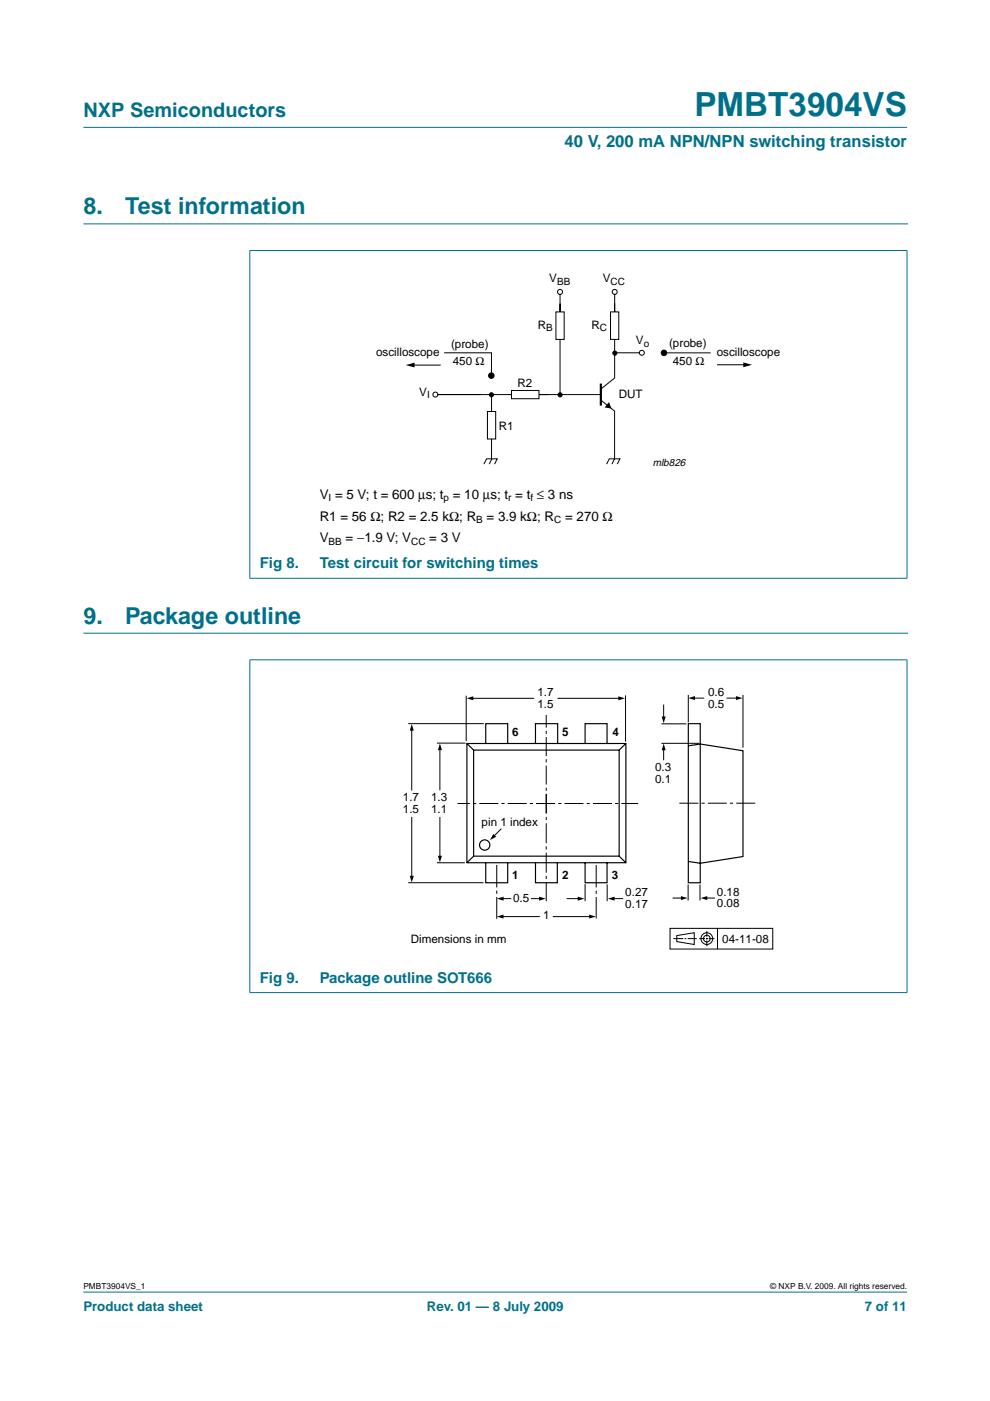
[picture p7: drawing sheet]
<svg xmlns="http://www.w3.org/2000/svg" width="210mm" height="297mm" viewBox="0 0 210 297" stroke-linecap="round" stroke-linejoin="round" font-family="sans-serif">
<g fill="#00708a" stroke="#00708a" stroke-width=".21">
<path d="M17.7 273.9h174.6z"/>
<path d="M17.7 27h174.6z"/>
<path d="M53 53.2v69.4z"/>
<path d="M192.3 53.2v69.4z"/>
<path d="M52.9 53.1h139.5z"/>
<path d="M52.9 122.6h139.5z"/>
<path d="M53 139.9v70.5z"/>
<path d="M192.3 139.9v70.5z"/>
<path d="M52.9 139.9h139.5z"/>
<path d="M52.9 210.4h139.5z"/>
</g>
<path d="M17.7 47.5h174.7M17.7 134.2h174.7" fill="none" stroke="#00708a" stroke-width=".21"/>
<g fill="none" stroke="#000" stroke-width=".21">
<path d="M86.8 77.4h6.6M94.2 74.8h10v4.8M117.9 66.1h1.7v5.9h-1.7zM118.7 72v11.7M118.7 62.4v3.7M129.4 66.1h1.8v5.9h-1.8zM130.3 74.8h5.3M130.3 72v8.2M130.3 62.4v3.7M152 77.3h6.7M92.8 83.7h15.6M102.6 98.4l.6-1.1h2.2l-.5 1.1"/>
<path d="M103.3 87.2h1.8v5.9h-1.8zM104.2 83.7v3.5M104.2 93.1v4.2M104.3 97.3l-.6 1.1M108.4 82.8h5.9v1.7h-5.9zM114.3 83.7h13.1M127.4 84.8l2.9 2.4v10.1l-.6 1.1M128.6 98.4l.6-1.1h2.2l-.5 1.1M130.3 80.2l-2.9 2.3M86.6 153.4h16M87.3 154.6v13M92.6 157.6h6.1"/>
<path d="M93.3 158.8v8.8M98.8 147.5v9.7M100 148.1h13.3M118.2 148.1h13.2M132.6 147.4v9.8M140.2 153.5h5.3M140.2 157.6h8.1M140.7 149.4v2.8M140.7 158.8v2.4M145.9 147.3v5.9M147 148h2.3M154 148h2.3"/>
<path d="M157.5 147.3v11.2M87.3 173.2v12.8M93.3 173.2v8.5M106.3 175.7l-1.6 1.6M86.6 187.1h15.9M92.6 182.9h6M106.4 194.3h8M106.5 190.5h1.9M112.6 190.5h2M117.2 194.3h8M120.1 190.5h2.7M124.1 187.4v3.7"/>
<path d="M128.7 187.5v3.6M130 190.5h2.1M142.1 196.8h21.7v4.4h-21.7zM142.6 190.4h2.1M142.8 199h2.1M143.5 198.4l3.7-.6v2.4l-3.7-.6zM145.2 199h.3M145.8 199h1.9M145.9 187.5v3.4M148.3 199h1.2M148.4 187.5v3.4M149.7 190.4h1.9"/>
<path d="M149.7 199h.3M149.9 197.4v1.2M149.9 198.8v.4M149.9 199.4v1.2M150.3 199h1.2M152.1 196.9v4.3"/>
<circle cx="118.7" cy="61.9" r=".52"/>
<circle cx="130.3" cy="61.9" r=".52"/>
<circle cx="136.1" cy="74.8" r=".52"/>
<circle cx="92.3" cy="83.7" r=".52"/>
<circle cx="149.9" cy="199" r=".71"/>
<circle cx="149.9" cy="199" r="1.24"/>
</g>
<g fill="#000">
<path d="M86 77.4l1.9-.5v1zM157.6 76.8l1.9 .5-1.9 .6zM129.1 85.2l.6 1.4-1.5-.2zM87.3 153.5l.4 1.4h-.8zM93.3 157.6l.4 1.4h-.8zM98.9 148.1l1.4-.5v.9zM131.1 147.6l1.4 .5-1.4 .4zM140.3 151.9h.8l-.4 1.4zM140.7 157.7l.4 1.4h-.8zM145.9 148l1.4-.4v.8zM156 147.6l1.4 .4-1.4 .4zM104.6 176.8l.6 .6-1.3 .7z"/>
<path d="M86.9 185.7h.8l-.4 1.4zM92.9 181.4h.8l-.4 1.5zM105.3 194.3l1.4-.4v.9zM105.4 190.5l1.4-.4v.9zM114.3 190.1l1.4 .4-1.4 .5zM122.5 190.1l1.4 .4-1.4 .5zM124.9 193.9l1.4 .4-1.4 .5zM128.9 190.5l1.4-.4v.9zM144.4 190l1.4 .4-1.4 .4zM148.5 190.4l1.5-.4v.8z"/>
</g>
<path d="M127.4 81.3v4.7" fill="none" stroke="#000" stroke-width=".46"/>
<g fill="#000" stroke="#000" stroke-width=".21">
<path d="M140.8 74.8h9.9z"/>
<circle cx="104.2" cy="79.6" r=".58"/>
<circle cx="130.4" cy="74.9" r=".44"/>
<circle cx="140.8" cy="74.8" r=".58"/>
<circle cx="104.2" cy="83.7" r=".44"/>
<circle cx="118.8" cy="83.7" r=".44"/>
</g>
<path d="M81.1 144.2h83.1v57.4h-83.1z" fill="none" stroke="#fff" stroke-width=".21"/>
<path d="M113.7 170.4h21.6M115.8 172.4v-20.8M117.7 170.4h-20.7M160.1 170.3h-16.5" fill="none" stroke="#000" stroke-width=".21" stroke-dasharray="4 .7 .7 .7" stroke-linecap="butt"/>
<path d="M115.8 168.3v22.8" fill="none" stroke="#000" stroke-width=".21" stroke-dasharray="4.2 .7 .7 .7" stroke-linecap="butt"/>
<path d="M105.3 183.4v11.4M126.4 183.4v11.3" fill="none" stroke="#000" stroke-width=".21" stroke-dasharray="4.8 .7 .7 .7" stroke-linecap="butt"/>
<g fill="none" stroke="#000" stroke-width=".25">
<path d="M99 157.6h33.7v25.3h-33.7zM99 157.6l1.4 1.4M100.4 159h30.9v22.5h-30.9zM103 157.6v-4.2h4.6v4.2M118.2 157.6v-4.2h-4.7v4.2M124.1 157.6v-4.2h4.6v4.2M132.7 157.6l-1.4 1.4M145.9 153.4h2.6v33.8h-2.6zM145.9 158.1l2.6-.4 9 1.5v22.4l-9 1.4-2.6-.4M100.4 181.5l-1.4 1.4M103 182.9v4.3h4.6v-4.3M113.5 182.9v4.3h4.7v-4.3"/>
<path d="M124.1 182.9v4.3h4.6v-4.3M131.3 181.5l1.4 1.4"/>
<circle cx="102.8" cy="179.2" r="1.1"/>
</g>
<text font-size="7.1" fill="#00708a" x="147.2" y="24.7">PMBT3904VS</text>
<g font-size="4.9" fill="#00708a">
<text x="17.7" y="45.5">8.</text>
<text x="26.5" y="45.5">Test information</text>
<text x="17.7" y="132.3">9.</text>
<text x="26.5" y="132.3">Package outline</text>
</g>
<text font-size="4.2" fill="#00708a" x="17.7" y="24.9">NXP Semiconductors</text>
<text font-size="3.5" fill="#00708a" x="119.7" y="31.1">40 V, 200 mA NPN/NPN switching transistor</text>
<g font-size="3.2" fill="#00708a">
<text x="55.1" y="120.5">Fig 8.</text>
<text x="67.8" y="120.5">Test circuit for switching times</text>
<text x="55.1" y="208.3">Fig 9.</text>
<text x="67.8" y="208.3">Package outline SOT666</text>
</g>
<g font-size="2.8">
<text x="67.8" y="105.8">V = 5 V; t = 600 µs; t = 10 µs; t = t ≤ 3 ns</text>
<text x="67.8" y="110.4">R1 = 56 Ω; R2 = 2.5 kΩ; R</text>
<text x="103.2" y="110.4">= 3.9 kΩ; R</text>
<text x="119.8" y="110.4">= 270 Ω</text>
<text x="67.8" y="115">V</text>
<text x="73.3" y="115">= −1.9 V; V</text>
<text x="91" y="115">= 3 V</text>
</g>
<g font-size="2.8" fill="#00708a">
<text x="17.7" y="278">Product data sheet</text>
<text x="90.5" y="278">Rev. 01 — 8 July 2009</text>
<text x="183.4" y="278">7 of 11</text>
</g>
<g font-size="2.5">
<text x="116.5" y="59.9">V</text>
<text x="127.8" y="59.9">V</text>
<text x="114" y="69.7">R</text>
<text x="125.4" y="69.7">R</text>
<text x="79.8" y="75.5">oscilloscope</text>
<text x="95.6" y="73.7">(probe)</text>
<text x="96" y="77.4">450 Ω</text>
<text x="134.8" y="73">V</text>
<text x="141.9" y="73.6">(probe)</text>
<text x="142.6" y="77.4">450 Ω</text>
<text x="152" y="75.4">oscilloscope</text>
<text x="88.9" y="84">V</text>
<text x="109.7" y="82.1">R2</text>
<text x="131.2" y="84.4">DUT</text>
<text x="105.7" y="91.2">R1</text>
<text x="113.9" y="147.6">1.7</text>
<text x="150.1" y="147.6">0.6</text>
<text x="113.9" y="150">1.5</text>
<text x="150.1" y="150">0.5</text>
<text x="108.6" y="156.1">6</text>
<text x="119.2" y="156.1">5</text>
<text x="129.9" y="156.1">4</text>
<text x="138.9" y="163.5">0.3</text>
<text x="138.9" y="165.9">0.1</text>
<text x="85.4" y="169.9">1.7</text>
<text x="85.4" y="172.4">1.5</text>
<text x="91.4" y="169.9">1.3</text>
<text x="91.4" y="172.4">1.1</text>
<text x="102.1" y="175.1">pin 1 index</text>
<text x="108.6" y="186.3">1</text>
<text x="108.8" y="191.3">0.5</text>
<text x="119.2" y="186.3">2</text>
<text x="129.7" y="186.3">3</text>
<text x="132.6" y="190.1">0.27</text>
<text x="152" y="189.9">0.18</text>
<text x="115.1" y="194.9">1</text>
<text x="132.6" y="192.5">0.17</text>
<text x="152" y="192.4">0.08</text>
<text x="87.1" y="199.9">Dimensions in mm</text>
<text x="153.1" y="199.9">04-11-08</text>
</g>
<text font-size="2.2" x="138.4" y="98.8">mlb826</text>
<g font-size="2.1">
<text x="118.1" y="60.4">BB</text>
<text x="129.5" y="60.4">CC</text>
<text x="115.8" y="70.2">B</text>
<text x="127.2" y="70.2">C</text>
<text x="136.5" y="73.5">o</text>
<text x="90.5" y="84.5">I</text>
<text x="69.7" y="106.3">I</text>
<text x="94" y="106.3">p</text>
<text x="107.8" y="106.3">r</text>
<text x="112.5" y="106.3">f</text>
<text x="101" y="110.9">B</text>
<text x="117.5" y="110.9">C</text>
<text x="69.7" y="115.5">BB</text>
<text x="87.2" y="115.5">CC</text>
</g>
<g font-size="1.8">
<text x="17.7" y="273.4">PMBT3904VS_1</text>
<text x="163.3" y="273.4">© NXP B.V. 2009. All rights reserved.</text>
</g>
</svg>
